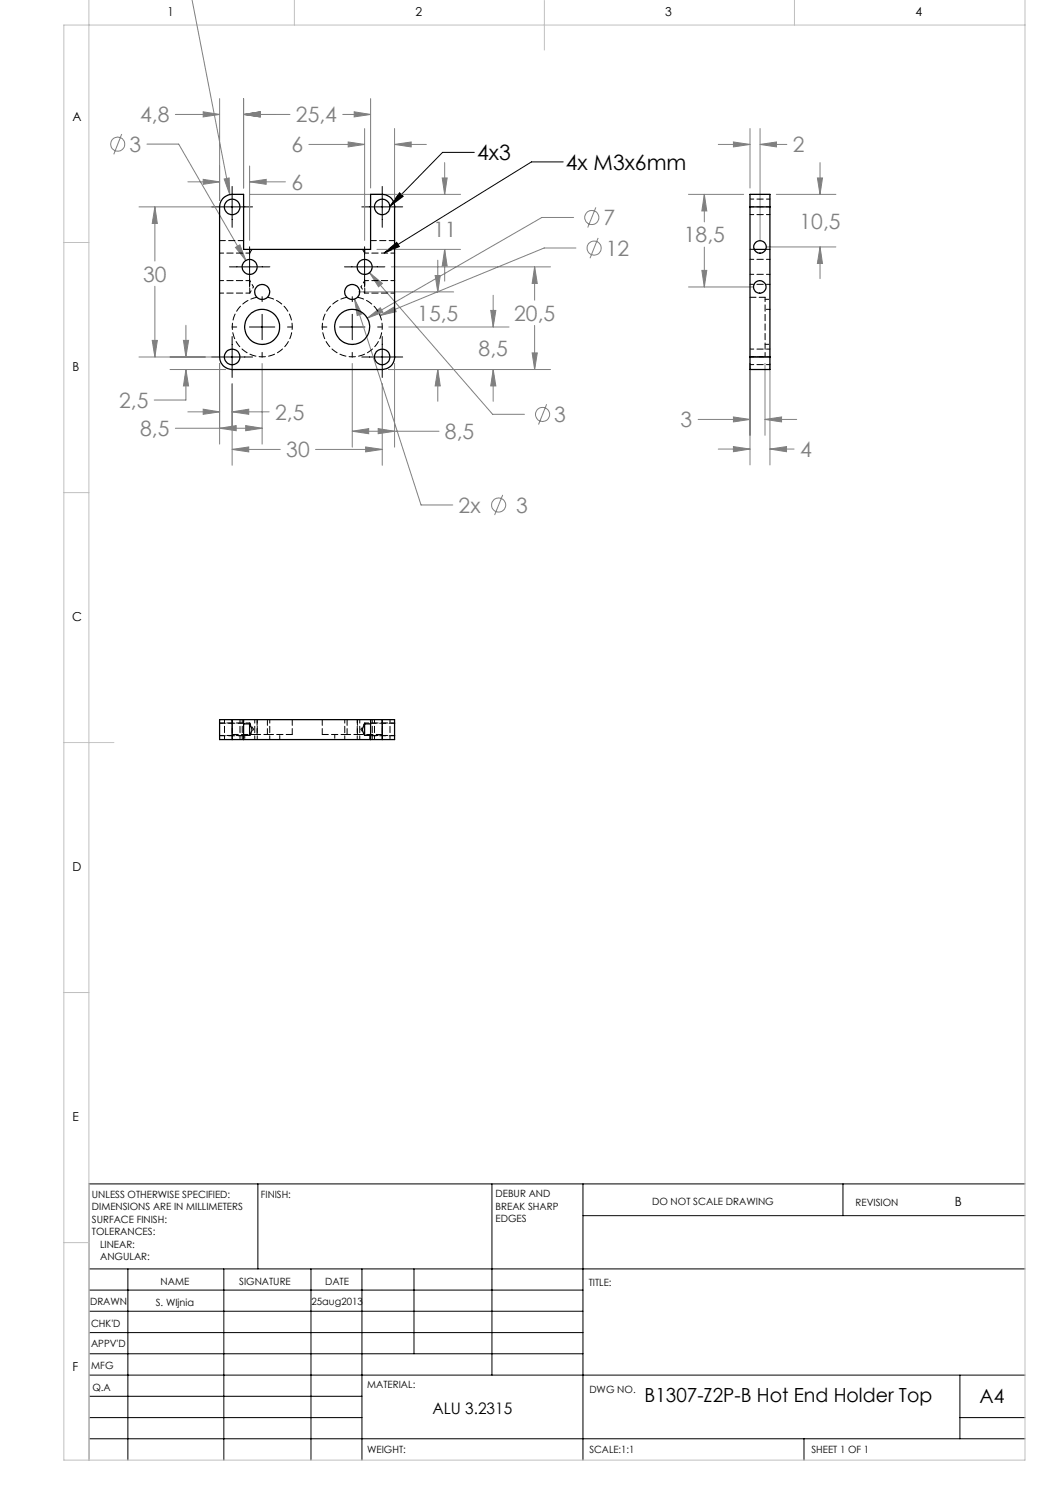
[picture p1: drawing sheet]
<svg xmlns="http://www.w3.org/2000/svg" width="210mm" height="297mm" viewBox="0 0 210 297" stroke-linecap="round" stroke-linejoin="round" font-family="sans-serif">
<g fill="none" stroke="#808080" stroke-width=".2">
<path d="M38.4 0l7.6 38.9M43.9 19.7v20.4M48.7 19.7v17.9M74.1 19.7v17.9M24.3 26.8l-1.5 4.1M29.4 28.8h6.3l13.5 23.3M35.1 22.9h8.8M37.6 36.4h6.3M40.6 22.4l3.3 .5-3.3 .5zM40.6 35.9l3.3 .5-3.3 .5zM44.8 35.8l1-.2 .2 3.3zM48.7 22.9h9.3"/>
<path d="M48.7 22.9l3.3-.5v1zM49.9 33.2v14.9M49.9 36.4h7.2M49.9 36.4l3.3-.5v1zM50 38.9h42.1M61.8 28.9h11.1M68.5 22.9h5.6M69.6 28.4l3.3 .5-3.3 .5zM70.8 22.4l3.3 .5-3.3 .5zM72.9 25.7v22.4M78.9 28.9l3.3-.5v1zM78.9 25.7v14.4"/>
<path d="M78.9 28.9h6.4M88.4 35.6h1l-.5 3.3zM88.9 32.5v6.4M137.7 38.9h11M140.9 38.9v5.5M140.9 38.9l.5 3.3h-1zM143.7 28.9h6.3M146.7 28.4l3.3 .5-3.3 .5zM150 25.7v11.9M152 28.9h5.4M152 25.7v22.4M152 28.9l3.3-.5v1z"/>
<path d="M155.3 38.9h11.9M163.5 35.6h1l-.5 3.3zM164 32.5v6.4M27.8 41.4h14.9M31 41.4l.5 3.3h-1.1zM31 41.4v10.8M31 57.3v14.1M47.1 49.5l.9-.5 1.2 3.1zM70.9 59.8l1.5 3-1 .3zM70.9 59.8l13.3 41.2h6.4M71.7 58.4h19M73.9 54.5l2.6 2.2-.8 .7z"/>
<path d="M73.9 54.5l24.6 28.4h6.4M75.4 49.9h16.7M78.2 53.4h31.9M87 55.1h1.1l-.5 3.3zM87.6 52v6.4M88.9 49.9v6.3M88.9 49.9l.5 3.3h-1zM98.6 59.1v6.3M106.9 53.4v6.6M106.9 53.4l.6 3.3h-1.1zM114.7 43.5h-6.3l-35 20.1M115.2 49.6h-6.4l-32.8 13.5"/>
<path d="M119.2 41.5l-1.7 4M119.6 47.6l-1.6 4M137.7 57.4h13M140.4 54.1h1l-.5 3.3zM140.9 49.4v8M153.3 49.4h13.9M164 49.4v6.3M164 49.4l.5 3.3h-1zM27.8 71.4h14.9M30.4 68.1h1.1l-.5 3.3zM34 73.9h11.2M36.7 68.1h1l-.5 3.3z"/>
<path d="M37.2 73.9v6.1h-6.4M37.2 65v6.4M37.2 73.9l.5 3.3h-1zM43.9 72.7v16.1M46.4 76.8v16.3M52.4 72.7v16.1M70.4 72.7v16.7M73.4 63.6l2.7-2 .5 .8zM76 63.1l2.8-1.7 .4 .9zM76.4 76.8v16.3M77.7 73.9h32.4M77.8 65.4h24"/>
<path d="M78.9 72.7v16.7M87.6 73.9l.5 3.3h-1.1zM87.6 73.9v6.4M98.1 62.1h1.1l-.6 3.3zM98.6 73.9v6.4M98.6 73.9l.6 3.3h-1.1zM106.4 70.6h1.1l-.6 3.3zM106.9 65.1v8.8M150 72.7v20.3M153 72.7v14.4M154 72.7v20.3M35.1 85.7h17.3"/>
<path d="M37.6 82.4h6.3M40.6 81.8l3.3 .6-3.3 .5zM43.9 85.7l3.3-.6v1zM46.4 89.9h9.7M46.4 82.4h7.4M46.4 89.9l3.3-.5v1zM46.4 82.4l3.3-.6v1.1zM49.1 85.1l3.3 .6-3.3 .4zM63.1 89.9h13.3M70.4 86.3l3.3-.6v1zM70.4 86.3h17.4M73.1 89.4l3.3 .5-3.3 .5z"/>
<path d="M75.6 85.7l3.3 .6-3.3 .4zM100.5 99l-1.6 4M109.3 80.9l-1.6 4M139.6 83.9h10.4M143.7 89.8h6.3M146.7 89.3l3.3 .5-3.3 .5zM146.7 83.4l3.3 .5-3.3 .5zM153 83.9h6.3M153 83.9l3.3-.5v1zM154 89.8h4.8M154 89.8l3.3-.5v1z"/>
<circle cx="23.5" cy="28.8" r="1.4"/>
<circle cx="118.4" cy="43.5" r="1.41"/>
<circle cx="118.8" cy="49.6" r="1.41"/>
<circle cx="108.5" cy="82.9" r="1.42"/>
<circle cx="99.7" cy="101" r="1.41"/>
</g>
<g fill="none" stroke="#000" stroke-width=".2">
<path d="M46.4 37.3v8.2M76.4 37.3v8.2M79.9 38.6l.7 .7-2.6 2zM94.9 30.5h-6.4l-10.5 10.8M112.6 32.4h-6.3l-29.5 18.2M42.3 41.4h8.2M45.9 53.4h8.1M49.9 49.4v8M52.4 59.3v1M68.9 53.4h8.1M70.4 59.3v1M72.4 41.4h8.1"/>
<path d="M72.9 49.4v8M76.8 50.6l2.5-2.1 .6 .8zM42.3 71.4h8.2M46.4 65.4h.9M46.4 67.3v8.2M49.9 65.4h5.1M52.4 62.9v5M52.4 70.5v.9M57.5 65.4h1M64.4 65.4h1M67.9 65.4h5.1M70.4 62.9v5"/>
<path d="M70.4 70.5v.9M72.4 71.4h8.1M75.5 65.4h1M76.4 67.3v8.2M51.6 236.8v17M98.4 236.8v38.2M116.6 236.8v55.2M168.6 236.8v6.3M205 236.8h-187.2v55.2M17.8 253.8h187.2M17.8 258h98.8M25.6 253.8v38.2"/>
<path d="M44.8 253.8v38.2M62.2 253.8v38.2M72.4 253.8v38.2M82.8 253.8v17M116.6 243.1h88.4M17.8 270.8h98.8M17.8 266.5h98.8M17.8 262.3h98.8M17.8 279.3h54.6M17.8 275h187.2M192 275v12.8M17.8 287.8h187.2"/>
<path d="M17.8 283.5h54.6M160.8 287.8v4.2M192 283.5h13"/>
</g>
<path d="M17.8 0v292M58.9 0v5M108.9 0v10M158.9 0v5M205 0v292h-192.2v-287h192.2M12.8 48.5h5M12.8 98.5h5M12.8 148.5h10M12.8 198.5h5M12.8 248.5h5" fill="none" stroke="#c0c0c0" stroke-width=".2"/>
<path d="M79.9 38.6l.7 .7-2.6 2zM76.8 50.6l2.5-2.1 .6 .8z" fill="#000"/>
<path d="M31 41.4l.5 3.3h-1.1zM30.4 68.1h1.1l-.5 3.3zM46.4 89.9l3.3-.5v1zM73.1 89.4l3.3 .5-3.3 .5zM40.6 22.4l3.3 .5-3.3 .5zM48.7 22.9l3.3-.5v1zM88.4 35.6h1l-.5 3.3zM88.9 49.9l.5 3.3h-1zM48.7 22.9l3.3-.5v1zM70.8 22.4l3.3 .5-3.3 .5zM36.7 68.1h1l-.5 3.3zM37.2 73.9l.5 3.3h-1zM40.6 81.8l3.3 .6-3.3 .5zM46.4 82.4l3.3-.6v1.1zM98.1 62.1h1.1l-.6 3.3zM98.6 73.9l.6 3.3h-1.1zM70.4 86.3l3.3-.6v1zM75.6 85.7l3.3 .6-3.3 .4zM43.9 85.7l3.3-.6v1zM49.1 85.1l3.3 .6-3.3 .4zM106.4 70.6h1.1l-.6 3.3zM106.9 53.4l.6 3.3h-1.1zM73.4 63.6l3.2-1.2-.5-.8zM76 63.1l3.2-.8-.4-.9zM40.6 35.9l3.3 .5-3.3 .5zM49.9 36.4l3.3-.5v1zM69.6 28.4l3.3 .5-3.3 .5zM78.9 28.9l3.3-.5v1zM47.1 49.5l2.1 2.6-1.2-3.1zM73.9 54.5l1.8 2.9 .8-.7zM70.9 59.8l.5 3.3 1-.3zM87.6 73.9l.5 3.3h-1.1zM87 55.1h1.1l-.5 3.3zM44.8 35.8l1.2 3.1-.2-3.3zM146.7 89.3l3.3 .5-3.3 .5zM154 89.8l3.3-.5v1zM153 83.9l3.3-.5v1zM146.7 83.4l3.3 .5-3.3 .5zM164 49.4l.5 3.3h-1zM163.5 35.6h1l-.5 3.3zM140.4 54.1h1l-.5 3.3zM140.9 38.9l.5 3.3h-1zM146.7 28.4l3.3 .5-3.3 .5zM152 28.9l3.3-.5v1z" fill="#808080"/>
<g fill="none" stroke="#000" stroke-width=".25">
<path d="M44.6 39.7l1.2-.8h2.9v11h25.4v-11h2.3a2.46 2.46 0 0 1 2.5 2.5v30a2.46 2.46 0 0 1-2.5 2.5h-30a2.52 2.52 0 0 1-2.5-2.5v-30l.3-1.2zM150 41.4v-2.5h4v2.5M150 41.4h4M150 41.4v30M150.8 49.9h2.3M154 41.4v30M150 71.4v2.5h4v-2.5M150 71.4h4M46.4 143.9h-2.5v4h2.5M46.4 147.9h30M46.4 143.9v4M46.4 143.9h30"/>
<path d="M48.7 143.9v4M48.7 147.1h1.2M48.7 144.8h1.2M49.9 144.8v2.3M49.9 144.8a1.66 1.66 0 0 1 0 2.3M72.9 144.8v2.3M72.9 144.8a1.76 1.76 0 0 0 0 2.3M72.9 147.1h1.2M72.9 144.8h1.2M74.1 143.9v4M76.4 143.9h2.5v4h-2.5M76.4 143.9v4"/>
<circle cx="46.4" cy="41.4" r="1.55"/>
<circle cx="49.9" cy="53.4" r="1.5"/>
<circle cx="52.4" cy="58.4" r="1.5"/>
<circle cx="70.4" cy="58.4" r="1.5"/>
<circle cx="72.9" cy="53.4" r="1.5"/>
<circle cx="76.4" cy="41.4" r="1.55"/>
<circle cx="152" cy="57.4" r="1.25"/>
<circle cx="152" cy="49.4" r="1.24"/>
<circle cx="46.4" cy="71.4" r="1.55"/>
<circle cx="52.4" cy="65.4" r="3.5"/>
<circle cx="70.4" cy="65.4" r="3.5"/>
<circle cx="76.4" cy="71.4" r="1.55"/>
</g>
<path d="M50 50.6v-.7M50 50.6l.4-.7M72.5 49.9l.5 .7M73 49.9v.7M150 49.9h.9M153.2 49.9h.8M153 71.4v-11.9" fill="none" stroke="#000" stroke-width=".2" stroke-dasharray="1.3 .6" stroke-dashoffset=".4"/>
<path d="M50 58.6v-2.5M73 56.1v2.5" fill="none" stroke="#000" stroke-width=".2" stroke-dasharray="1.3 .6" stroke-dashoffset=".3"/>
<path d="M53.5 59.5a6 6 0 0 1 4 9.2 6 6 0 0 1-10.1 0 6 6 0 0 1 4-9.2M71.5 59.5a6 6 0 0 1 4 9.2 6 6 0 0 1-10.1 0 6 6 0 0 1 4-9.2M50 147.1v-.1M50 144.8v-.2M73 147v.1M73 144.6v.2" fill="none" stroke="#000" stroke-width=".2" stroke-dasharray="1.3 .6"/>
<g fill="none" stroke="#000" stroke-width=".2" stroke-dasharray="1.3 .6" stroke-dashoffset=".5">
<path d="M154 39.8h-4M44 50.6h6M44 58.6h6M50 56.1h-6M73 50.6h6M73 58.6h6M79 56.1h-6M150 41.4h4M150 42.9h4M150 54.9h4M153 59.9h1M154 51.9h-4"/>
<path d="M154 56.9h-4M150 72.9h4M153 68.9h1M154 71.4h-4M154 69.8h-4M154 61.9h-1M44 147.1h6M44.9 143.9v4M46.5 147.9v-4M48 147.9v-4M48.5 143.9v4M49 146.9v1"/>
<path d="M50 144.6h-6M51 143.9v4M51.5 147.9v-4M54 147.9v-4M56 147.9v-1M67 146.9v1M69 143.9v4M71.5 143.9v4M72 147.9v-4M73 147.1h6M74 147.9v-1M74.5 147.9v-4"/>
<path d="M74.9 143.9v4M76.5 143.9v4M78 147.9v-4M79 144.6h-6"/>
</g>
<g fill="none" stroke="#000" stroke-width=".2" stroke-dasharray="1.3 .6" stroke-dashoffset=".1">
<path d="M48.8 48.1h-4.8M79 48.1h-4.8M150 59.5h3M150 71.4h3M44 147.1h4.8M46.5 146.9h4.9M46.5 143.9v3M48.8 144.6h-4.8M51.4 143.9v3M53.5 146.9v-3M53.5 146.9h5M58.5 146.9v-3"/>
<path d="M64.5 146.9h4.9M64.5 143.9v3M69.4 143.9v3M71.5 146.9v-3M71.5 146.9h5M74.2 147.1h4.8M76.5 146.9v-3M79 144.6h-4.8"/>
</g>
<path d="M50 58.6l.7-1.2M50.7 57.4l-.7-1.3M72.2 57.4l.8 1.2M73 56.1l-.8 1.3M50 147.1l.7-1.3M50.7 145.8l-.7-1.2M72.2 145.8l.8 1.3M73 144.6l-.8 1.2" fill="none" stroke="#000" stroke-width=".2" stroke-dasharray="1.3 .6" stroke-dashoffset=".7"/>
<path d="M53.5 146.9h-2.1M71.5 146.9h-2.1" fill="none" stroke="#000" stroke-width=".2" stroke-dasharray="1.3 .6" stroke-dashoffset=".6"/>
<g font-size="4.2" fill="#808080">
<text x="28" y="24.5">4,8</text>
<text x="59.2" y="24.5">25,4</text>
<text x="25.9" y="30.4">3</text>
<text x="58.3" y="30.5">6</text>
<text x="158.6" y="30.5">2</text>
<text x="58.3" y="37.9">6</text>
<text x="86.6" y="47.5">11</text>
<text x="120.7" y="45">7</text>
<text x="159.9" y="45.9">10,5</text>
<text x="121.2" y="51.2">12</text>
<text x="136.8" y="48.5">18,5</text>
<text x="28.6" y="56.3">30</text>
<text x="83.5" y="64.2">15,5</text>
<text x="102.8" y="64.2">20,5</text>
<text x="95.7" y="71.3">8,5</text>
<text x="23.8" y="81.6">2,5</text>
<text x="55" y="83.9">2,5</text>
<text x="28" y="87.2">8,5</text>
<text x="89" y="87.8">8,5</text>
<text x="110.9" y="84.4">3</text>
<text x="136.1" y="85.5">3</text>
<text x="57.3" y="91.5">30</text>
<text x="160" y="91.4">4</text>
<text x="91.7" y="102.5">2x</text>
<text x="103.2" y="102.5">3</text>
</g>
<g font-size="4.2">
<text x="95.5" y="32.1">4x3</text>
<text x="113.2" y="34">4x M3x6mm</text>
</g>
<g font-size="3.9">
<text x="128.9" y="280.5">B1307-Z2P-B Hot End Holder Top</text>
<text x="195.9" y="280.6">A4</text>
</g>
<text font-size="3.2" x="86.5" y="282.8">ALU 3.2315</text>
<g font-size="2.5">
<text x="33.5" y="3.2">1</text>
<text x="83.1" y="3.2">2</text>
<text x="133.1" y="3.2">3</text>
<text x="183.1" y="3.2">4</text>
<text x="14.5" y="24.2">A</text>
<text x="14.5" y="74.2">B</text>
<text x="14.5" y="124.2">C</text>
<text x="14.5" y="174.2">D</text>
<text x="14.5" y="224.2">E</text>
<text x="191" y="241.1">B</text>
<text x="14.5" y="274.2">F</text>
</g>
<g font-size="2">
<text x="18.4" y="239.6">UNLESS OTHERWISE SPECIFIED:</text>
<text x="52.2" y="239.6">FINISH:</text>
<text x="99.1" y="239.5">DEBUR AND</text>
<text x="18.4" y="242.1">DIMENSIONS ARE IN MILLIMETERS</text>
<text x="18.4" y="244.6">SURFACE FINISH:</text>
<text x="99.1" y="242">BREAK SHARP</text>
<text x="99.1" y="244.5">EDGES</text>
<text x="130.4" y="241">DO NOT SCALE DRAWING</text>
<text x="171.1" y="241.2">REVISION</text>
<text x="18.4" y="247.1">TOLERANCES:</text>
<text x="20" y="249.6">LINEAR:</text>
<text x="20" y="252.1">ANGULAR:</text>
<text x="32.1" y="257">NAME</text>
<text x="47.8" y="256.9">SIGNATURE</text>
<text x="65" y="256.9">DATE</text>
<text x="117.8" y="257.2">TITLE:</text>
<text x="18" y="261.1">DRAWN</text>
<text x="31.2" y="261.1">S. WIjnia</text>
<text x="62.3" y="260.9">25aug2013</text>
<text x="18.2" y="269.4">APPV'D</text>
<text x="18.2" y="265.3">CHK'D</text>
<text x="18.3" y="273.8">MFG</text>
<text x="18.5" y="278.1">Q.A</text>
<text x="73.4" y="277.5">MATERIAL:</text>
<text x="117.9" y="278.6">DWG NO.</text>
<text x="73.4" y="290.5">WEIGHT:</text>
<text x="117.9" y="290.6">SCALE:1:1</text>
<text x="162.3" y="290.6">SHEET 1 OF 1</text>
</g>
</svg>
